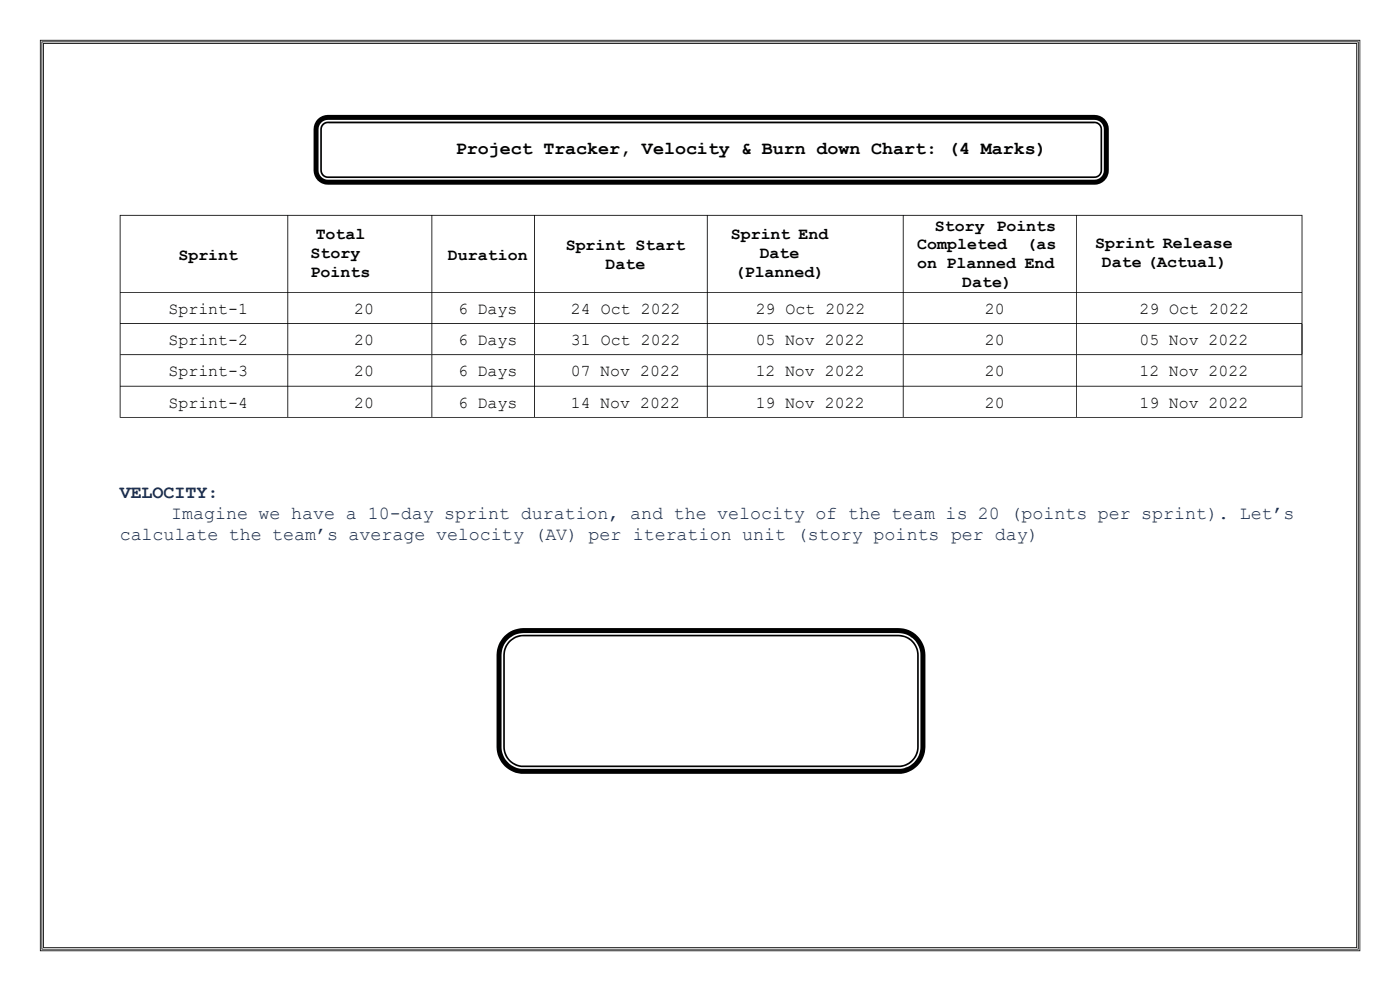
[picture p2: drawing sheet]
<svg xmlns="http://www.w3.org/2000/svg" width="297mm" height="210mm" viewBox="0 0 297 210" stroke-linecap="round" stroke-linejoin="round" font-family="sans-serif">
<g fill="#000">
<path d="M67.5 25.2l-.7 1-.3 1.2 .1 9.3 .4 1 .5 .6 .8 .6 .8 .2 163.2 .1 1.2-.3 1-.8h-164.9a1.99 1.99 0 0 1-2-2v-8.7a1.99 1.99 0 0 1 2-2h164.9l-1.1-.8-1.2-.2h-162.7l-1.1 .2zM232.2 25.4a1.99 1.99 0 0 1 2 2v8.7a1.99 1.99 0 0 1-2 2h2.3l.5-.7 .3-1.3-.1-9.3-.7-1.4zM68.4 26.2l-.3 .6-.2 .6v8.7a1.63 1.63 0 0 0 1.7 1.6h162.6l1-.3h-163.6a1.3 1.3 0 0 1-1.3-1.3v-8.7a1.33 1.33 0 0 1 1.4-1.3h163.5l-1-.3h-162.6l-.6 .1zM69.7 26.1h162.5a1.29 1.29 0 0 1 1.3 1.3v8.7a1.27 1.27 0 0 1-1.4 1.3h1.1l.5-.7 .2-.6v-8.6l-.2-.7-.5-.7z" fill-rule="evenodd"/>
<path d="M25.4 68.7v6.4h.2v-6.4zM25.4 45.6v23.1h35.6v-.2h-35.4v-6.4h35.4v-.2h-35.4v-16.2h35.4v-.1zM61 68.7v6.4h.2v-6.4zM61 45.6v23.1h.2v-23.1zM91.5 68.7v6.4h.2v-6.4zM61.2 45.6v.1h30.3v16.2h-30.3v.2h30.3v6.4h-30.3v.2h52.1v-.2h-21.6v-6.4h21.6v-.2h-21.6v-16.2h21.6v-.1zM113.3 68.7v6.4h.2v-6.4zM113.3 45.6v23.1h36.7v-.2h-36.5v-6.4h36.5v-.2h-36.5v-16.2h36.5v-.1zM150 68.7v6.4h.2v-6.4zM191.6 68.7v6.4h.1v-6.4zM228.3 68.7v6.4h.2v-6.4zM150 45.6v23.1h126.2v-.2h-47.7v-6.4h47.7v-.2h-47.7v-16.2h47.7v-.1h-47.9v22.9h-36.6v-6.4h36.6v-.2h-36.6v-16.2h36.6v-.1h-36.7v22.9h-41.4v-6.4h41.4v-.2h-41.4v-16.2h41.4v-.1zM276.2 68.7v6.4h.1v-6.4zM276.2 45.6v23.1h.1v-23.1z" fill-rule="evenodd"/>
<path d="M25.4 75.1v13.5h35.6v-.2h-35.4v-6.4h35.4v-.2h-35.4v-6.5h35.4v-.2zM61 75.1v13.5h.2v-13.5zM61.2 75.1v.2h30.3v6.5h-30.3v.2h30.3v6.4h-30.3v.2h52.1v-.2h-21.6v-6.4h21.6v-.2h-21.6v-6.5h21.6v-.2zM113.3 75.1v13.5h36.7v-.2h-36.5v-6.4h36.5v-.2h-36.5v-6.5h36.5v-.2zM150 75.1v13.5h126.2v-.2h-47.7v-6.4h47.7v-.2h-47.7v-6.5h47.7v-.2h-47.9v13.3h-36.6v-6.4h36.6v-.2h-36.6v-6.5h36.6v-.2h-36.7v13.3h-41.4v-6.4h41.4v-.2h-41.4v-6.5h41.4v-.2zM276.2 68.7v19.9h.1v-19.9z" fill-rule="evenodd"/>
<path d="M107 134.8a5.8 5.8 0 0 0-1.6 4.1v19.5a5.8 5.8 0 0 0 5.2 5.7h80.6l1.2-.3 1.5-.8h-83.3a4.8 4.8 0 0 1-4.2-4.6v-19.5a4.7 4.7 0 0 1 4.7-4.7h82.8l-1.6-.8-1.7-.2h-79.5a5.7 5.7 0 0 0-4.1 1.6zM190.6 134.2a4.7 4.7 0 0 1 4.7 4.6v19.6a4.7 4.7 0 0 1-4.2 4.6h2.8a5.7 5.7 0 0 0 2.5-4.6v-19.6a5.8 5.8 0 0 0-2.5-4.6zM108.1 135.8a4.4 4.4 0 0 0-1.3 3v19.6a4.4 4.4 0 0 0 3.8 4.2h80.4l1.4-.3h-81.8a4 4 0 0 1-3.5-4v-19.4a4 4 0 0 1 3.6-4h81.6l-1.7-.3h-79.5l-1.7 .3zM190.6 134.9a4 4 0 0 1 4 3.9v19.6a4 4 0 0 1-3.6 3.9 2.94 2.94 0 0 0 2.9-1.2l.7-1.1 .3-1.2v-20a4.3 4.3 0 0 0-2.6-3.9z" fill-rule="evenodd"/>
<path d="M9.1 200.8v.2h278.9v-.2zM9.1 9.1v191.7h.2v-191.5h278.5v191.5h.2v-191.7zM8.8 8.8v192.5h279.5v-192.5h-.2v192.4h-279.1v-192.2h279.1v-.2zM8.5 8.4v193.3h280.1v-193.3h-.1v193.1h-279.9v-192.9h279.9v-.2z" fill-rule="evenodd"/>
</g>
<text font-size="3.9" x="96.7" y="32.7">Project Tracker, Velocity &amp; Burn down Chart: (4 Marks)</text>
<g font-size="3.9" fill="#172b4d">
<text x="25.4" y="105.5">VELOCITY:</text>
<text x="36.3" y="110">Imagine we have a 10-day sprint duration, and the velocity of the team is 20 (points per sprint). Let’s</text>
<text x="25.4" y="114.4">calculate the team’s average velocity (AV) per iteration unit (story points per day)</text>
</g>
<g font-size="3.5">
<text x="67" y="50.7">Total</text>
<text x="120" y="53">Sprint Start</text>
<text x="155" y="50.7">Sprint End</text>
<text x="194.6" y="52.8">Completed</text>
<text x="198.4" y="48.9">Story</text>
<text x="211.4" y="48.9">Points</text>
<text x="217.8" y="52.8">(as</text>
<text x="232.4" y="52.7">Sprint Release</text>
<text x="37.9" y="55">Sprint</text>
<text x="65.9" y="54.7">Story</text>
<text x="65.9" y="58.7">Points</text>
<text x="95.1" y="55">Duration</text>
<text x="128.5" y="57">Date</text>
<text x="155.9" y="58.7">(Planned)</text>
<text x="161.2" y="54.7">Date</text>
<text x="194.6" y="56.8">on Planned End</text>
<text x="233.8" y="56.6">Date (Actual)</text>
<text x="204.2" y="60.8">Date)</text>
<text x="35.7" y="66.6">Sprint-1</text>
<text x="75.1" y="66.6">20</text>
<text x="97.2" y="66.6">6 Days</text>
<text x="121.1" y="66.6">24 Oct 2022</text>
<text x="160.3" y="66.6">29 Oct 2022</text>
<text x="209" y="66.6">20</text>
<text x="241.8" y="66.6">29 Oct 2022</text>
<text x="35.7" y="73.2">Sprint-2</text>
<text x="75.1" y="73.2">20</text>
<text x="97.2" y="73.2">6 Days</text>
<text x="121.1" y="73.2">31 Oct 2022</text>
<text x="160.3" y="73.2">05 Nov 2022</text>
<text x="209" y="73.2">20</text>
<text x="241.8" y="73.2">05 Nov 2022</text>
<text x="35.7" y="79.8">Sprint-3</text>
<text x="75.1" y="79.8">20</text>
<text x="97.2" y="79.8">6 Days</text>
<text x="121.1" y="79.8">07 Nov 2022</text>
<text x="160.3" y="79.8">12 Nov 2022</text>
<text x="209" y="79.8">20</text>
<text x="241.8" y="79.8">12 Nov 2022</text>
<text x="35.7" y="86.5">Sprint-4</text>
<text x="75.1" y="86.5">20</text>
<text x="97.2" y="86.5">6 Days</text>
<text x="121.1" y="86.5">14 Nov 2022</text>
<text x="160.3" y="86.5">19 Nov 2022</text>
<text x="209" y="86.5">20</text>
<text x="241.8" y="86.5">19 Nov 2022</text>
</g>
</svg>
